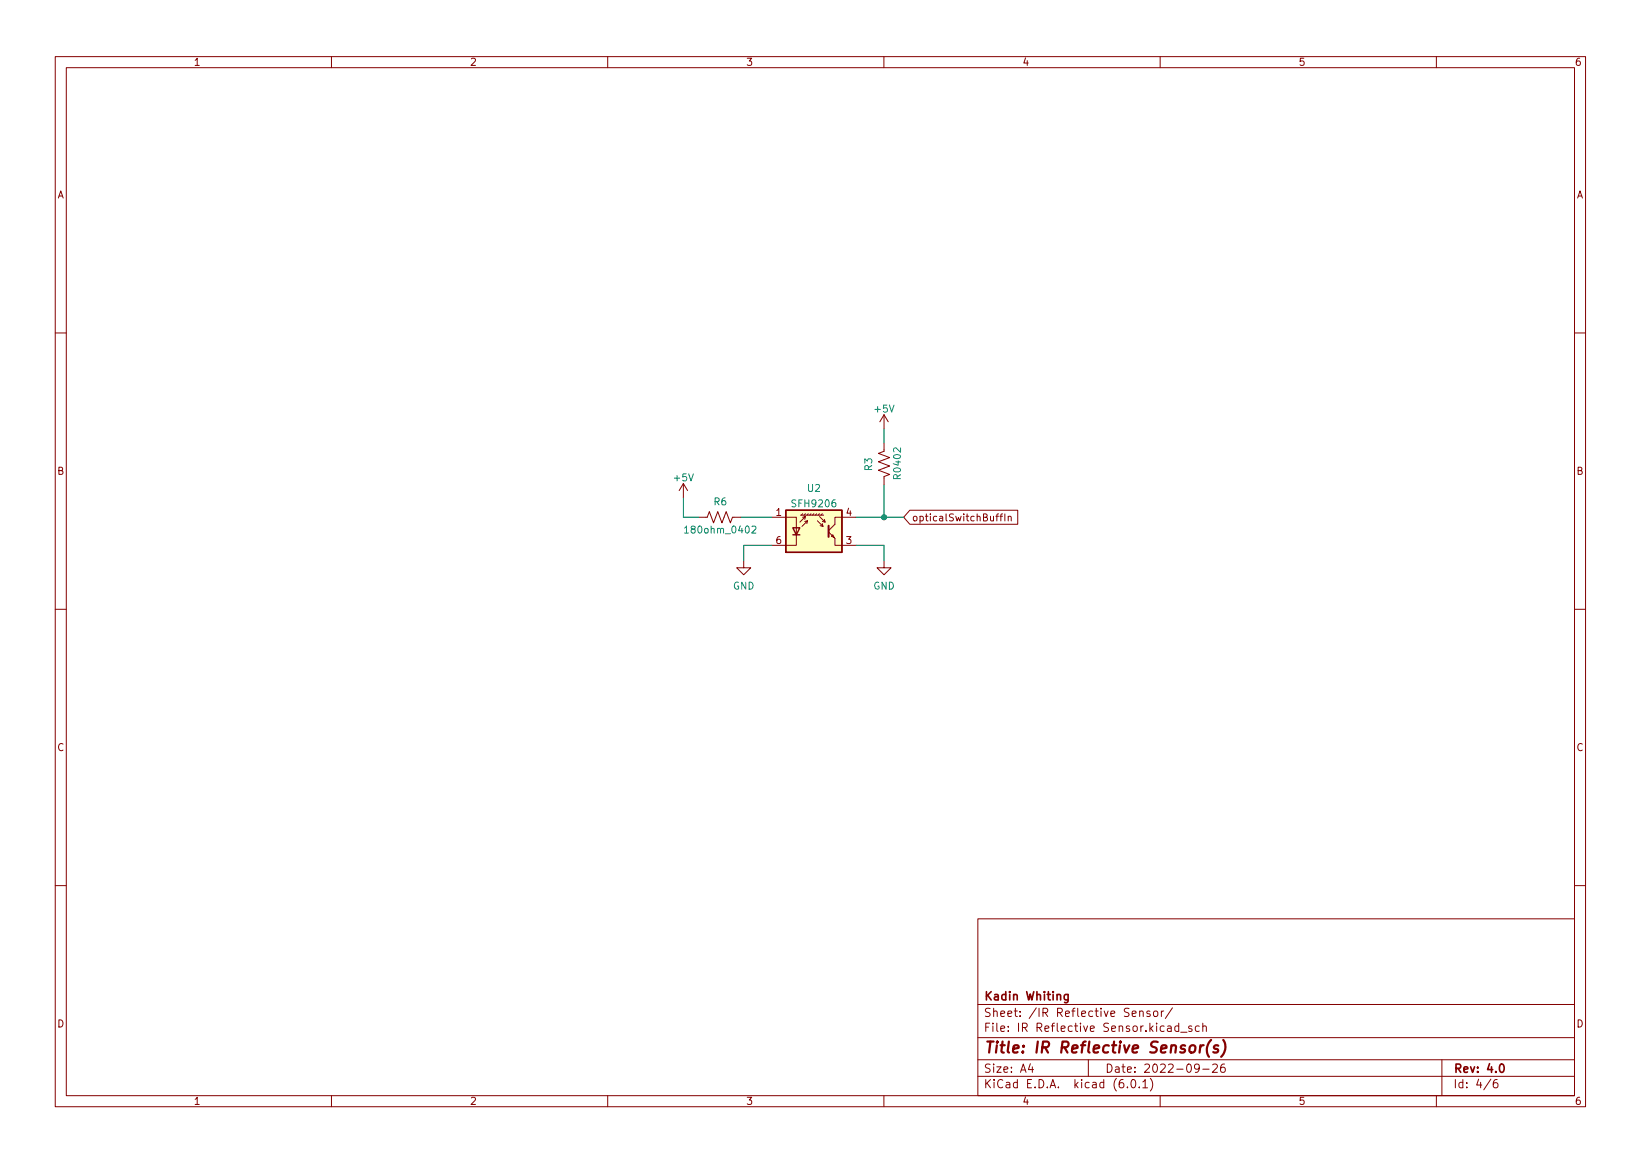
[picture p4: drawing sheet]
<svg xmlns="http://www.w3.org/2000/svg" width="297mm" height="210mm" viewBox="0 0 297 210" stroke-linecap="round" stroke-linejoin="round" font-family="sans-serif">
<g fill="none" stroke="#840000" stroke-width=".18">
<path d="M10 10.2h277v190.1h-277zM12 12.2h273v186.1h-273zM60 10.2v2M110 10.2v2M160 10.2v2M210 10.2v2M260 10.2v2M10 60.2h2M160 75.1v2.5M160 75.1l.8 1.2M160 75.1l-.7 1.2M285 60.2h2"/>
<path d="M123.7 87.5l-.8 1.3M123.7 87.5v2.5M123.7 87.5l.8 1.3M126.5 93.6h1.5l.4-1 .8 2 .7-2 .8 2 .7-2 .8 2 .4-1h1.5M139.7 93.6h4.4v5.1h-4.4M144.9 93.2h4.2M145.3 93.6l.5-.1-1 1M145.3 93l-.3 .2M145.7 94.4l.5-.2-1 1M145.8 93l-.3 .2M145.8 93.5l-.1 .5M146.2 94.2l-.2 .5"/>
<path d="M146.3 93l-.3 .2M146.8 93l-.2 .2M147.3 93l-.2 .2M147.8 93l-.2 .2M148 94.2l1 1-.2-.5M148.3 93.5l1.1 1-.2-.5M148.3 93l-.2 .2M148.5 95.1l.5 .1M148.8 93l-.2 .2M148.8 94.4l.6 .1M150 96.3l1.1 1.1v1.3h3.8M150.5 97l.2-.2 .3 .5z"/>
<path d="M154.9 93.6h-3.8v1.3l-1.1 1.1M160 80.1v1.6l-1 .3 2 .8-2 .8 2 .7-2 .8 2 .7-1 .4v1.6M164.7 92.3h19.5v2.6h-19.5l-1.1-1.3zM180.3 93.4h.4M180.7 93l-.3 .2v1.1M181 93.4h.5M181.5 93l-.3 .2v1.1M181.9 93v1.3M182.5 93.5l.2-.1 .3 .1v.8M182.5 93.4v.9M10 110.2h2M134.6 101.5v1.2h-1.3l1.3 1.3 1.3-1.3h-1.3"/>
<path d="M160 101.5v1.2h1.3l-1.3 1.3-1.3-1.3h1.3M285 110.2h2M10 160.2h2M177 166.3h108v32h-108zM285 160.2h2M60 198.3v2M110 198.3v2M160 198.3v2M177 194.8h108M177 191.8h108M177 187.8h108M177 181.8h108"/>
<path d="M186.5 192.5l-.4 1h1M186.9 193v1M197 191.8v3M204.1 196.7v.1M204.9 195.4l.2-.1a.8 .8 0 0 1 .5 .8 .8 .8 0 0 1-.5 .7 1 1 0 0 1-.2-1.4zM204.9 183.4l.7-.1v-.3l-.5-.1-.2 .2 .1 .8h.6M206.2 196.7v.1M206.3 183.1l.2-.2 .4 .1v.9M206.3 182.9v1M206.9 195.8l.4-.5v1.5M206.9 196.8h.8M208.1 183l-.3-.1-.2 .2v.3l.5 .1v.4h-.5"/>
<path d="M208.2 195.1a1.72 1.72 0 0 1 0 2.3M208.9 183.1l.2-.2 .4 .2 .1 .5-.2 .3h-.3l-.2-.1zM210 198.3v2M210.2 182.9v1M210.6 182.9l-.2 .1-.2 .2M212.2 182.4l-1.3 1.9M213.4 185.7l-.5-.1-.3 .3v.4l.2 .3h.6M213.4 185.1v1.5M213.7 186.8h1.2M215.7 185.7l-.3-.1-.3 .2 .1 .3 .5 .1v.4h-.6M217.1 193.2l-.3 .3h-.3l-.3-.3 .2-.6 .4-.1 .2 .2a.99 .99 0 0 1-.4 1.3h-.2M217.1 185.7l-.5-.1-.2 .3v.4l.1 .3h.6"/>
<path d="M217.7 185.8l.2-.2 .4 .1 .1 .9M217.7 193.5h1.2M217.7 185.1v1.5M219.5 192.7l.6-.2 .2 .2 .1 .3-1 1h1M221.6 192.5a.59 .59 0 0 0-.7 .7v.5l.2 .3h.4l.2-.1 .1-.5-.2-.2-.4-.1-.3 .3M260 198.3v2M261 191.8v6.5M269.9 195.3l-1.3 1.9M271 195.3a.6 .6 0 0 0-.7 .7v.5l.1 .3h.5l.2-.1 .1-.5-.2-.2-.4-.1-.3 .3"/>
</g>
<path d="M193.3 179.9v1.2l-.2 .3h-.4M193.3 180l-.4-.1-.3 .3v.4l.2 .3h.5M271.6 192.6l.2-.1a.8 .8 0 0 1 .5 .8 .8 .8 0 0 1-.5 .7 1 1 0 0 1-.2-1.4z" fill="none" stroke="#840000" stroke-width=".3"/>
<path d="M217.3 189.1l-.2 1.4M217.9 189.1l-.4 .1-.2 .3M219.2 188.2a2.35 2.35 0 0 0-.4 3M220.5 189.2a.49 .49 0 0 0-.8 .3l.1 .2 .6 .2 .1 .2-.3 .4-.6-.1M221.4 188.2a2.32 2.32 0 0 1-.4 3" fill="none" stroke="#840000" stroke-width=".4"/>
<path d="M123.9 95.5l.4-.3v1.3M123.9 96.5h.7M136.1 95.3l.5-.1 .2 .3-.7 1h.7" fill="none" stroke="#008484" stroke-width=".18"/>
<path d="M142.2 92.3h10.2v7.6h-10.2z" fill="#ffffc2" stroke="#ffffc2" stroke-width=".18"/>
<path d="M142.2 92.3h10.2v7.6h-10.2zM143.5 95.5h1.3l-.7 1.3zM143.5 96.8h1.3" fill="none" stroke="#840000" stroke-width=".25"/>
<path d="M150 95.1v2" fill="none" stroke="#840000" stroke-width=".36"/>
<path d="M160 77.6v2.5M123.7 90v3.6h2.8M134.1 93.6h5.6M139.7 98.7h-5.1v2.8M154.9 98.7h5.1v2.8M154.9 93.6h8.7M160 87.8v5.8" fill="none" stroke="#008400" stroke-width=".18"/>
<circle cx="160" cy="93.6" r=".46" fill="#008400" stroke="#008400" stroke-width=".18"/>
<text font-size="2.8" fill="#840000" x="178" y="190.6">Title: IR Reflective Sensor(s)</text>
<g font-size="2.1" fill="#840000">
<text x="178" y="184">Sheet: /IR Reflective Sensor/</text>
<text x="178" y="181">Kadin Whiting</text>
<text x="178" y="186.7">File: IR Reflective Sensor.kicad_sch</text>
<text x="178" y="196.9">KiCad E.D.A. kicad (6.0.1)</text>
<text x="178" y="194.1">Size: A4</text>
<text x="200" y="194.1">Date: 2022-09-26</text>
<text x="263" y="194.1">Rev: 4.0</text>
<text x="263" y="196.9">Id: 4/6</text>
</g>
<g font-size="1.8" fill="#840000">
<text x="35" y="11.9">1</text>
<text x="85" y="11.9">2</text>
<text x="135" y="11.9">3</text>
<text x="185" y="11.9">4</text>
<text x="235" y="11.9">5</text>
<text x="285" y="11.9">6</text>
<text x="10.3" y="35.9">A</text>
<text x="285.3" y="35.9">A</text>
<text x="10.3" y="85.9">B</text>
<text x="285.3" y="85.9">B</text>
<text x="140.5" y="93.3">1</text>
<text x="153.2" y="93.3">4</text>
<text x="165" y="94.3">opticalSwitchBuffIn</text>
<text x="140.5" y="98.4">6</text>
<text x="153.2" y="98.4">3</text>
<text x="10.3" y="135.9">C</text>
<text x="285.3" y="135.9">C</text>
<text x="10.3" y="185.9">D</text>
<text x="285.3" y="185.9">D</text>
<text x="35" y="199.9">1</text>
<text x="85" y="199.9">2</text>
<text x="135" y="199.9">3</text>
<text x="185" y="199.9">4</text>
<text x="235" y="199.9">5</text>
<text x="285" y="199.9">6</text>
</g>
<g font-size="1.8" fill="#008484">
<text x="158.4" y="74.6">+5V</text>
<text x="122.1" y="87.1">+5V</text>
<text x="146.2" y="89">U2</text>
<text x="157.9" y="85.1" transform="rotate(-90 157.9 85.1)">R3</text>
<text x="163.1" y="86.5" transform="rotate(-90 163.1 86.5)">R0402</text>
<text x="129.2" y="91.4">R6</text>
<text x="143.6" y="91.8">SFH9206</text>
<text x="124.6" y="96.5">180ohm_0402</text>
<text x="132.7" y="106.7">GND</text>
<text x="158.1" y="106.7">GND</text>
</g>
</svg>
